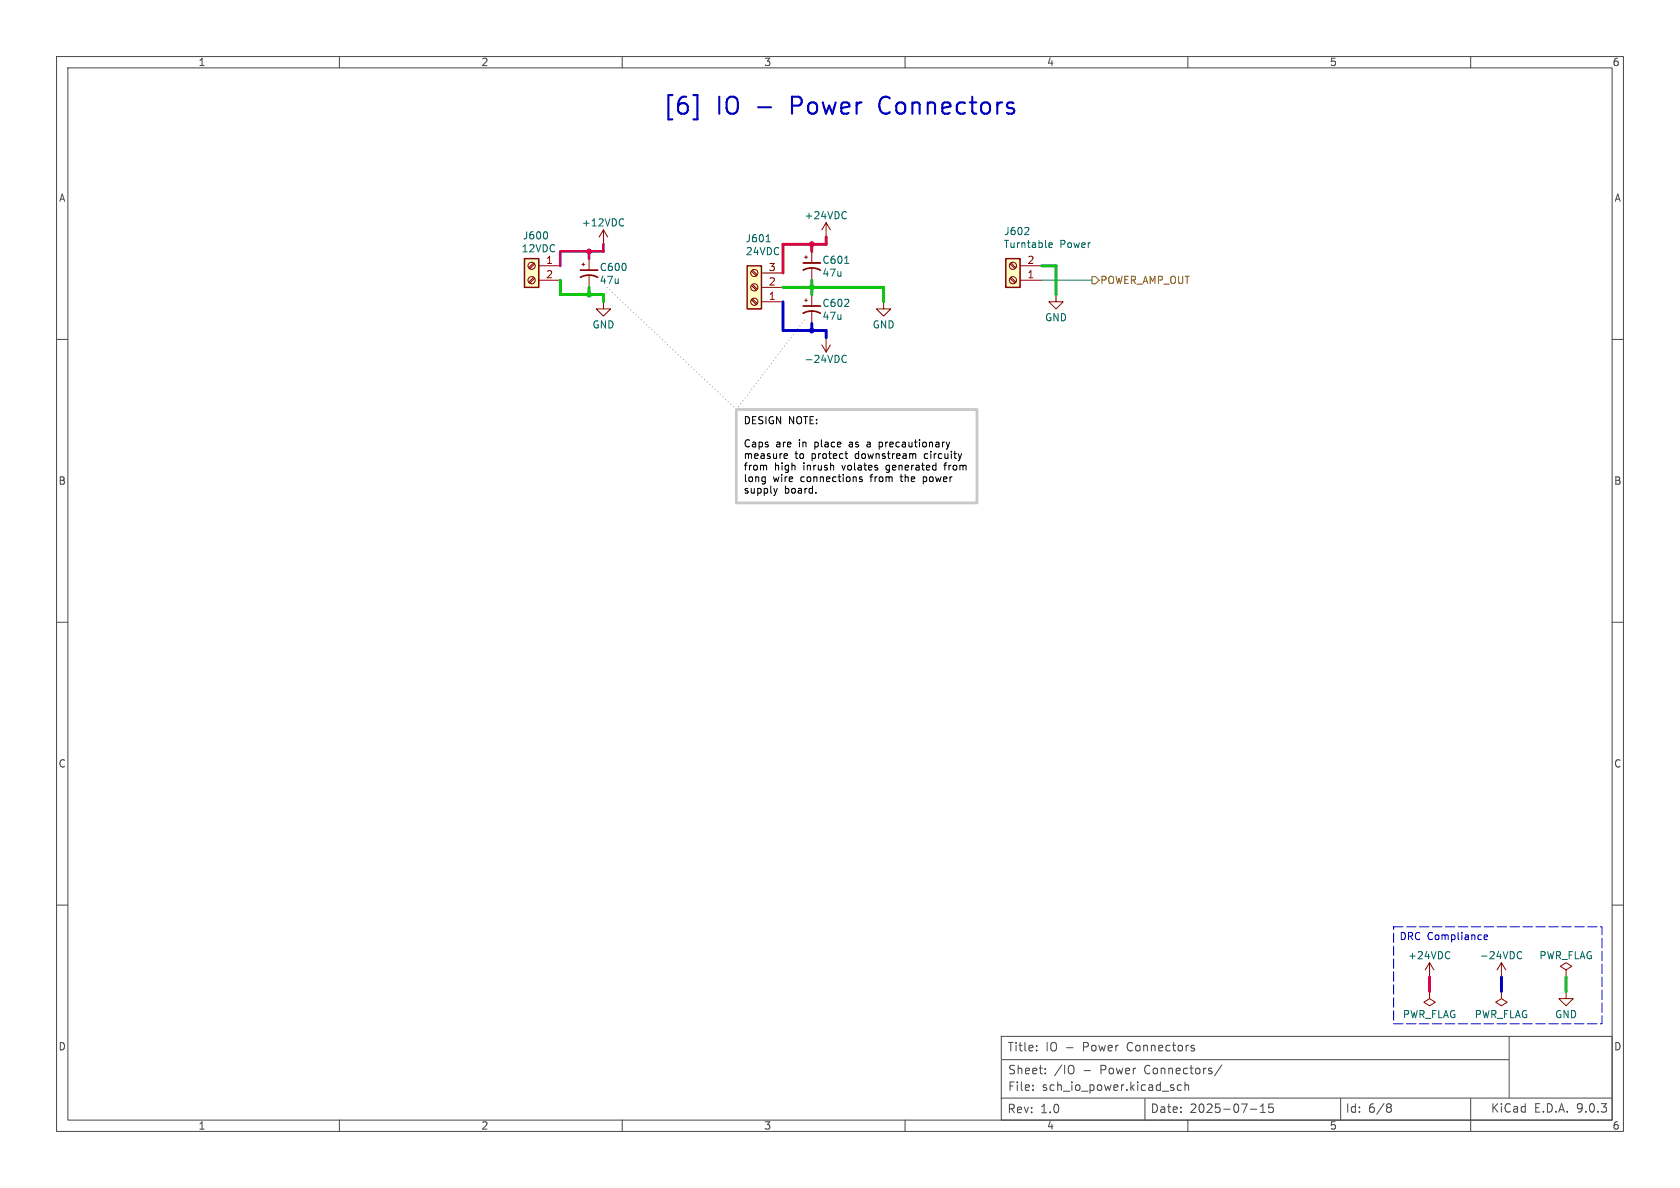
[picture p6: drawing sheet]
<svg xmlns="http://www.w3.org/2000/svg" width="297mm" height="210mm" viewBox="0 0 297 210" stroke-linecap="round" stroke-linejoin="round" font-family="sans-serif">
<g fill="none" stroke="#484848" stroke-width=".18">
<path d="M10 10h277v190h-277zM12 12h273v186h-273zM60 10v2M110 10v2M160 10v2M210 10v2M260 10v2M10 60h2M285 60h2M10 110h2M285 110h2M10 160h2"/>
<path d="M285 160h2M60 198v2M110 198v2M160 198v2M177 194.1h108M177 183.2h108v14.8h-108zM177.2 187.3h89.5M182.6 192.6v.2M182.6 191.8v.2M183.3 185.6v.2M183.3 184.9v.1M184.8 189.7v.1"/>
<path d="M184.8 188.9v.1M189.6 188.4a1.07 1.07 0 0 1 0 1.4M202.4 194.3v3.7M207.5 192.3v.4M208.8 191.8h-.4l-.3 .2v.5l.2 .2h.5M209.5 191.9l.2-.1h.4v1M209.5 191.3v1.5M210 198v2M210.8 185.3l.3 .1 .1 .2-.2 .2h-.3M210.8 184.8l.3 .1M216 188.3l-1.3 1.9M221.1 196.1h1.1"/>
<path d="M222.8 196.7h.9M222.8 195.6l.5-.4v1.5M225.1 195.2h-.8v.7l.2-.2 .5 .1 .1 .2v.5l-.3 .2-.5-.2M237 194.2v3.8M245.4 195.8h.3M245.4 195.1l.4 .1 .2 .2-.3 .4M245.7 195.8l.2 .1 .1 .4-.2 .3h-.4M260 194.2v5.8M266.8 183.2v10.8"/>
</g>
<path d="M132.1 47h2.5v7.6h-2.5z" fill="#ffffc2"/>
<path d="M132.1 47h2.5v7.6h-2.5z" fill="none" stroke="#840000" stroke-width=".25"/>
<g fill="none" stroke="#840000" stroke-width=".18">
<path d="M146 39.4v2.5M146 39.4l-.7 1.2M146 39.4l.8 1.2M102.9 46.7h.5M103.1 46.5v.5M104.1 45.7v2.1M104.1 48.8v2M106.7 53.3v1.3h1.2l-1.2 1.3-1.3-1.3h1.3M106.7 53.3h.1M106.7 43.2h.1M106.7 40.6l-.8 1.3M106.7 40.6l.7 1.3"/>
<path d="M106.7 40.6v2.6M132.8 53l.9 .8M132.8 50.5l.9 .8M132.8 47.9l.9 .9M133 52.8l.9 .9M133 50.3l.9 .8M133 47.8l.9 .8M134.6 53.3h3.8M134.6 50.8h3.8M134.6 48.3h3.8M142.2 53.1h.5M142.5 52.8v.5"/>
<path d="M143.5 52.1v2M143.5 55.1v2.1M146 59.7h.1M146 41.9h.1M146 59.7v2.5M156.2 53.3v1.3h1.3l-1.3 1.3-1.3-1.3h1.3M156.2 53.3h.1M186.7 52.1v1.2h1.3l-1.3 1.3-1.3-1.3h1.3M186.7 52.1h.1M145.3 61l.7 1.2M146.8 61l-.8 1.2M252.7 172.7h.1"/>
<path d="M252.7 175.3v1.2l1 .7-1 .6-1-.6 1-.7M252.7 175.3h.1M252.7 170.2l-.7 1.3M252.7 170.2l.8 1.3M252.7 170.2v2.5M265.4 175.3v1.2l1 .7-1 .6-1-.6 1-.7M265.4 175.3h.1M276.9 175.3v1.2h1.2l-1.2 1.3-1.3-1.3h1.3M276.9 175.3h.1M276.9 171.5l1-.7-1-.6-1.1 .6 1.1 .7v1.2M276.9 172.7h.1"/>
<circle cx="133.3" cy="53.3" r=".63"/>
<circle cx="133.3" cy="50.8" r=".63"/>
<circle cx="133.3" cy="48.3" r=".63"/>
</g>
<path d="M110 38.7l.2 .1M110.2 39.8l-.2 .1M149.4 37.4l.2 .1M149.6 38.6l-.2 .1M135.4 42.7h.8M149 63.9l.3 .2 .3-.1M149.6 62.9l-.3-.1-.3 .2M256.1 168.2l.2 .1M256.3 169.4l-.2 .1" fill="none" stroke="#006464" stroke-width=".18"/>
<path d="M102.6 49a3.2 3.2 0 0 1 3.1 0M102.6 47.8h3.1M142 55.4a3.2 3.2 0 0 1 3 0M142 54.1h3" fill="none" stroke="#840000" stroke-width=".3"/>
<path d="M92.7 45.7h2.5v5.1h-2.5z" fill="#ffffc2"/>
<path d="M92.7 45.7h2.5v5.1h-2.5z" fill="none" stroke="#840000" stroke-width=".25"/>
<g fill="none" stroke="#840000" stroke-width=".18">
<path d="M94.3 46.5l-.8 .8M94.3 49l-.8 .9M94.5 46.7l-.9 .8M94.5 49.2l-.9 .8M95.2 47h3.9M95.2 49.5h3.9"/>
<circle cx="94" cy="49.5" r=".63"/>
<circle cx="94" cy="47" r=".63"/>
</g>
<path d="M96.7 41.1l.1 .3-.1 .7" fill="none" stroke="#006464" stroke-width=".18"/>
<path d="M177.8 45.7h2.5v5.1h-2.5z" fill="#ffffc2"/>
<path d="M177.8 45.7h2.5v5.1h-2.5z" fill="none" stroke="#840000" stroke-width=".25"/>
<g fill="none" stroke="#840000" stroke-width=".18">
<path d="M142.2 45.5h.5M142.5 45.2v.5M143.5 44.5v2M143.5 47.5v2M178.6 49.2l.8 .8M178.6 46.7l.8 .8M178.7 49l.9 .9M178.7 46.5l.9 .8M180.3 49.5h3.8M180.3 47h3.8M265.4 172.7h.1M265.4 170.2l-.7 1.3"/>
<path d="M265.4 170.2l.8 1.3M265.4 170.2v2.5"/>
<circle cx="179.1" cy="49.5" r=".63"/>
<circle cx="179.1" cy="47" r=".63"/>
</g>
<path d="M149.3 46.6h.8M181.8 40.3l.1 .1-.1 .3-.7 .8h.8M185.4 43.3l.6-.1v-.2l-.4-.1-.2 .2 .1 .6h.5M268.3 169.3l.3 .2 .4-.1M269 168.3l-.4-.1-.3 .2" fill="none" stroke="#006464" stroke-width=".18"/>
<path d="M142 47.8a3.2 3.2 0 0 1 3 0M142 46.5h3" fill="none" stroke="#840000" stroke-width=".3"/>
<path d="M193 48.9h.7l.6 .6-.6 .7h-.7z" fill="none" stroke="#725600" stroke-width=".18"/>
<path d="M107.3 50.8l22.9 21.6M130.2 72.4l12-15.9" fill="none" stroke="#848484" stroke-width=".18" stroke-dasharray="0 .6"/>
<path d="M99.1 49.5v2.6h7.6v1.2M104.1 50.8v1.3M138.4 50.8h17.8v2.5M143.5 49.5v2.6M184.1 47h2.6v5.1M276.9 172.7v2.6" fill="none" stroke="#00c200" stroke-width=".51"/>
<path d="M143.5 43.2v1.3M146 41.9v1.3h-7.6v5.1M252.7 172.7v2.6" fill="none" stroke="#f00" stroke-width=".51"/>
<path d="M138.4 53.3v5.1h7.6v1.3M143.5 57.2v1.2M265.4 172.7v2.6" fill="none" stroke="#0000c2" stroke-width=".51"/>
<path d="M104.1 44.5v1.2M106.7 43.2v1.3h-7.6v2.5" fill="none" stroke="#c200c2" stroke-width=".51"/>
<path d="M184.1 49.5h8.9" fill="none" stroke="#009600" stroke-width=".18"/>
<path d="M122.6 16.8h.7v4.3h-.7M134 19h2.3" fill="none" stroke="#0000c2" stroke-width=".38"/>
<path d="M130.2 72.4h42.5v16.5h-42.5z" fill="none" stroke="#c8c8c8" stroke-width=".5"/>
<g fill="none" stroke="#000" stroke-width=".18">
<path d="M153.4 78.2h-.1M153.4 78.5l-.2 .2 .2 .3M155.4 78.9l.4 .1M155.8 78.2h-.4M167.3 78.2l.3 .8M167.6 79l-.1 .3M167.9 78.2l-.3 .8M135.2 84.3l.1 .1M135.3 84.3l-.1 1.1M135.3 85.1h-.1M135.3 82.2l.2 .2v.7M136.8 86.3l.3 .9"/>
<path d="M137.1 87.2l-.1 .3M137.4 86.3l-.3 .9M138.8 80.2l.4 .1v.2l-.6 .1M139.2 81h-.4M144.2 87.1v.1M149.4 80.2h.5M149.6 80.9l.3 .1M152.4 84.4l-.3-.1-.2 .2 .1 .2 .4 .1v.3h-.5M161.9 80.4v.6M163.2 84.3v1.3M163.2 85.1h.1M167 82v1.1"/>
<path d="M170 80.2l-.3 .8"/>
</g>
<path d="M246.4 163.8h36.8v17.2h-36.8z" fill="none" stroke="#0000c2" stroke-width=".18" stroke-dasharray="1.7 .6"/>
<path d="M262.4 165.7l.6-.1-.1-.3h-.3l-.2 .1v.6h.5" fill="none" stroke="#0000c2" stroke-width=".18"/>
<g fill="#00c200" stroke="#00c200" stroke-width=".18">
<circle cx="104.1" cy="52.1" r=".43"/>
<circle cx="143.5" cy="50.8" r=".43"/>
</g>
<circle cx="143.5" cy="43.2" r=".43" fill="#f00" stroke="#f00" stroke-width=".18"/>
<circle cx="104.1" cy="44.5" r=".43" fill="#c200c2" stroke="#c200c2" stroke-width=".18"/>
<circle cx="143.5" cy="58.4" r=".43" fill="#0000c2" stroke="#0000c2" stroke-width=".18"/>
<g font-size="4.2" fill="#0000c2">
<text x="117" y="20.8">[6]</text>
<text x="126.7" y="20.8">IO</text>
<text x="140.6" y="20.8">Power</text>
<text x="156.7" y="20.8">Connectors</text>
</g>
<g font-size="2.1" fill="#484848">
<text x="178" y="186.1">Title:</text>
<text x="178.1" y="190.1">Sheet:</text>
<text x="184.8" y="186.1">IO -</text>
<text x="186.3" y="190.1">/IO</text>
<text x="191.5" y="190.1">-</text>
<text x="191.6" y="186.1">Power</text>
<text x="194.7" y="190.1">Power</text>
<text x="199.5" y="186.1">Connectors</text>
<text x="202.6" y="190.1">Connectors/</text>
<text x="178" y="197">Rev:</text>
<text x="178.1" y="193.1">File:</text>
<text x="183.9" y="197">1.0</text>
<text x="184.2" y="193.1">sch_io_power.kicad_sch</text>
<text x="203.3" y="196.9">Date:</text>
<text x="210.3" y="196.9">2025-07-15</text>
<text x="237.8" y="196.9">Id:</text>
<text x="241.9" y="196.9">6/8</text>
<text x="263.5" y="196.9">KiCad</text>
<text x="271.2" y="196.9">E.D.A.</text>
<text x="278.8" y="196.9">9.0.3</text>
</g>
<g font-size="1.8" fill="#484848">
<text x="35" y="11.9">1</text>
<text x="85" y="11.9">2</text>
<text x="135" y="11.9">3</text>
<text x="185" y="11.9">4</text>
<text x="235" y="11.9">5</text>
<text x="285" y="11.9">6</text>
<text x="10.3" y="35.9">A</text>
<text x="285.3" y="35.9">A</text>
<text x="10.3" y="85.9">B</text>
<text x="285.3" y="85.9">B</text>
<text x="10.3" y="135.9">C</text>
<text x="285.3" y="135.9">C</text>
<text x="10.3" y="185.9">D</text>
<text x="285.3" y="185.9">D</text>
<text x="35" y="199.9">1</text>
<text x="85" y="199.9">2</text>
<text x="135" y="199.9">3</text>
<text x="185" y="199.9">4</text>
<text x="235" y="199.9">5</text>
<text x="285" y="199.9">6</text>
</g>
<g font-size="1.8" fill="#006464">
<text x="102.8" y="40.2">+12VDC</text>
<text x="142.1" y="39">+24VDC</text>
<text x="177.4" y="41.8">J602</text>
<text x="92.1" y="44.8">12VDC</text>
<text x="92.3" y="42.5">J600</text>
<text x="131.7" y="43">J601</text>
<text x="131.7" y="45.3">24VDC</text>
<text x="145.3" y="46.8">C601</text>
<text x="177.4" y="44">Turntable</text>
<text x="187.4" y="44">Power</text>
<text x="105.9" y="48.1">C600</text>
<text x="105.9" y="50.4">47u</text>
<text x="145.3" y="49.1">47u</text>
<text x="104.6" y="58.3">GND</text>
<text x="145.3" y="54.5">C602</text>
<text x="145.3" y="56.7">47u</text>
<text x="154.2" y="58.3">GND</text>
<text x="184.7" y="57">GND</text>
<text x="142.1" y="64.4">-24VDC</text>
<text x="248.8" y="169.8">+24VDC</text>
<text x="261.5" y="169.8">-24VDC</text>
<text x="272" y="169.8">PWR_FLAG</text>
<text x="247.9" y="180.2">PWR_FLAG</text>
<text x="260.6" y="180.2">PWR_FLAG</text>
<text x="274.8" y="180.2">GND</text>
</g>
<g font-size="1.8" fill="#a90000">
<text x="96.4" y="46.7">1</text>
<text x="181.5" y="46.7">2</text>
<text x="96.4" y="49.3">2</text>
<text x="135.8" y="53.1">1</text>
<text x="135.8" y="50.5">2</text>
<text x="135.8" y="48">3</text>
<text x="181.5" y="49.3">1</text>
</g>
<text font-size="1.8" fill="#725600" x="194.4" y="50.4">POWER_AMP_OUT</text>
<g font-size="1.8">
<text x="131.4" y="75.3">DESIGN NOTE:</text>
<text x="131.4" y="79.4">Caps</text>
<text x="131.4" y="81.5">measure</text>
<text x="131.4" y="83.5">from</text>
<text x="136.9" y="83.5">high</text>
<text x="137.1" y="79.4">are</text>
<text x="140.5" y="81.5">to</text>
<text x="141.3" y="79.4">in</text>
<text x="142.1" y="83.5">inrush</text>
<text x="143.6" y="81.5">protect</text>
<text x="144.3" y="79.4">place</text>
<text x="149.2" y="83.5">volates</text>
<text x="150.6" y="79.4">as</text>
<text x="151.5" y="81.5">downstream</text>
<text x="153.9" y="79.4">a</text>
<text x="156.2" y="79.4">precautionary</text>
<text x="157.1" y="83.5">generated</text>
<text x="163.9" y="81.5">circuity</text>
<text x="167.7" y="83.5">from</text>
<text x="131.4" y="85.5">long</text>
<text x="131.4" y="87.6">supply</text>
<text x="136.7" y="85.5">wire</text>
<text x="138.7" y="87.6">board.</text>
<text x="141.6" y="85.5">connections</text>
<text x="154.2" y="85.5">from</text>
<text x="159.7" y="85.5">the</text>
<text x="163.8" y="85.5">power</text>
</g>
<text font-size="1.8" fill="#0000c2" x="247.3" y="166.5">DRC Compliance</text>
</svg>
